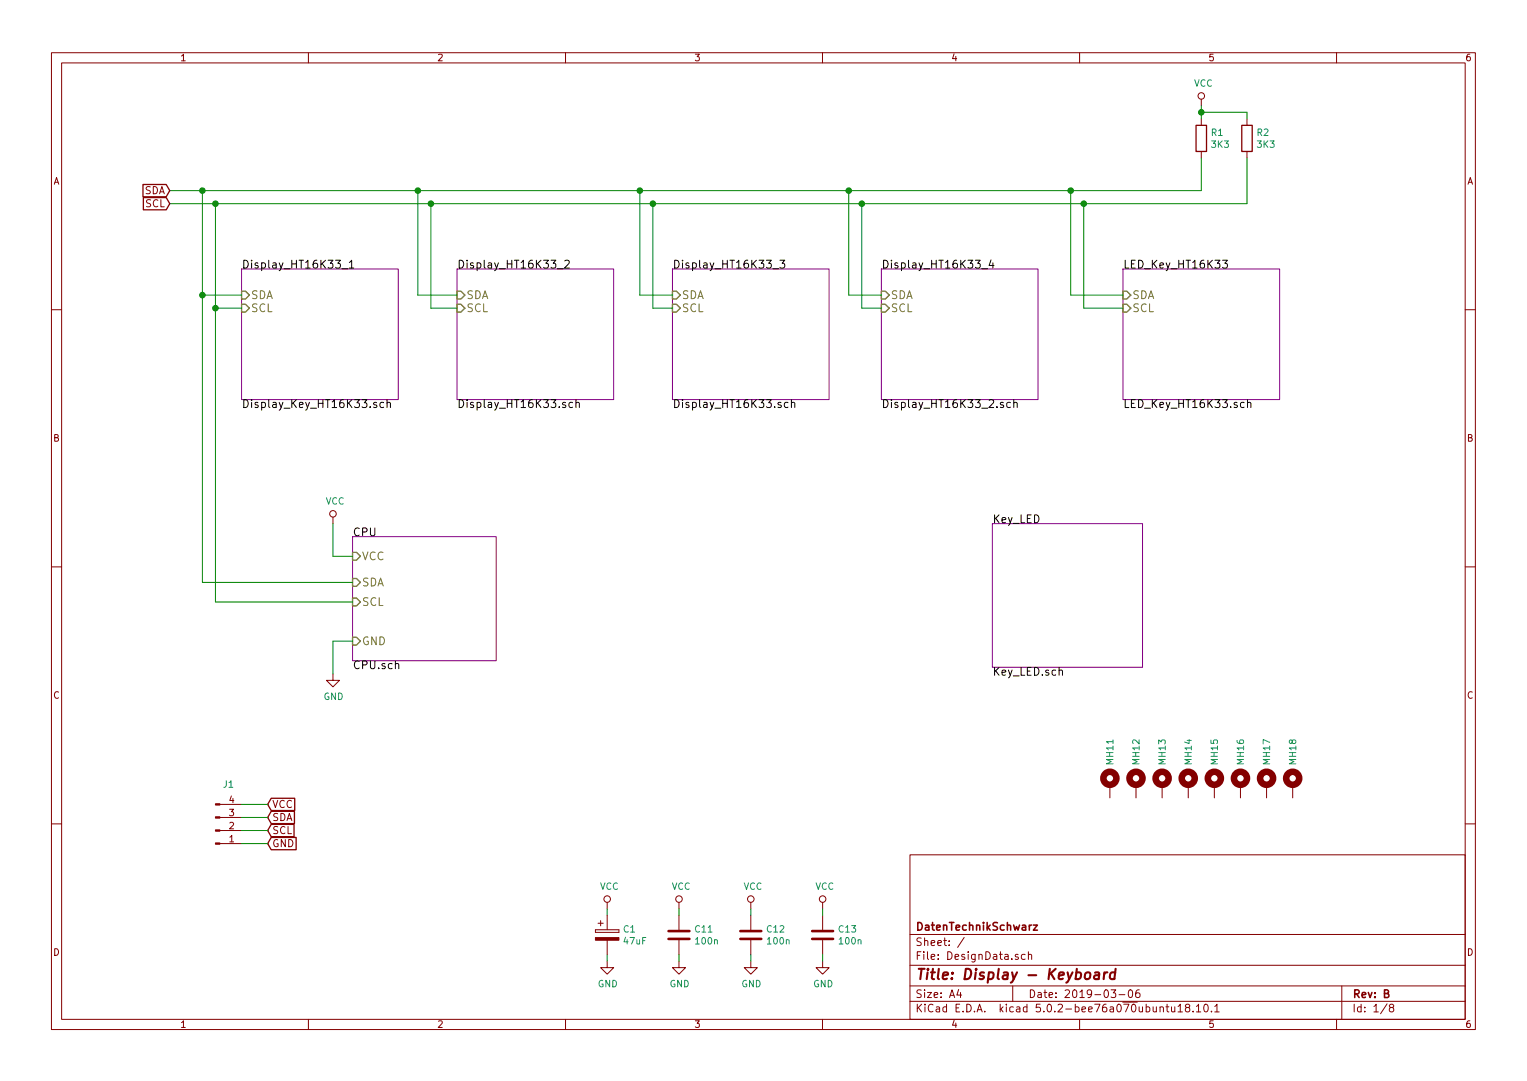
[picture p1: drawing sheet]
EESchema Schematic File Version 4
LIBS:DesignData-cache
EELAYER 26 0
EELAYER END
$Descr A4 11693 8268
encoding utf-8
Sheet 1 8
Title "Display - Keyboard"
Date "2019-03-06"
Rev "B"
Comp "DatenTechnikSchwarz"
Comment1 ""
Comment2 ""
Comment3 ""
Comment4 ""
$EndDescr
$Sheet
S 1850 2050 1200 1000
U 5BC3BED9
F0 "Display_HT16K33_1" 60
F1 "Display_Key_HT16K33.sch" 60
F2 "SDA" I L 1850 2250 60 
F3 "SCL" I L 1850 2350 60 
$EndSheet
$Sheet
S 3500 2050 1200 1000
U 5BC4EA3B
F0 "Display_HT16K33_2" 60
F1 "Display_HT16K33.sch" 60
F2 "SDA" I L 3500 2250 60 
F3 "SCL" I L 3500 2350 60 
$EndSheet
$Sheet
S 5150 2050 1200 1000
U 5BC4A85A
F0 "Display_HT16K33_3" 60
F1 "Display_HT16K33.sch" 60
F2 "SDA" I L 5150 2250 60 
F3 "SCL" I L 5150 2350 60 
$EndSheet
$Sheet
S 6750 2050 1200 1000
U 5BC4B4EE
F0 "Display_HT16K33_4" 60
F1 "Display_HT16K33_2.sch" 60
F2 "SDA" I L 6750 2250 60 
F3 "SCL" I L 6750 2350 60 
$EndSheet
Text GLabel 2050 6250 2    55   Input ~ 0
SDA
Text GLabel 2050 6350 2    55   Input ~ 0
SCL
Wire Wire Line
	1300 1450 1550 1450
Wire Wire Line
	1550 1450 1550 2250
Wire Wire Line
	1550 2250 1850 2250
Wire Wire Line
	1300 1550 1650 1550
Wire Wire Line
	1650 1550 1650 2350
Wire Wire Line
	1650 2350 1850 2350
Wire Wire Line
	1550 1450 3200 1450
Wire Wire Line
	3200 1450 3200 2250
Wire Wire Line
	3200 2250 3500 2250
Connection ~ 1550 1450
Wire Wire Line
	1650 1550 3300 1550
Wire Wire Line
	3300 1550 3300 2350
Wire Wire Line
	3300 2350 3500 2350
Connection ~ 1650 1550
Wire Wire Line
	3200 1450 4900 1450
Wire Wire Line
	4900 1450 4900 2250
Wire Wire Line
	4900 2250 5150 2250
Connection ~ 3200 1450
Wire Wire Line
	3300 1550 5000 1550
Wire Wire Line
	5000 1550 5000 2350
Wire Wire Line
	5000 2350 5150 2350
Connection ~ 3300 1550
Wire Wire Line
	4900 1450 6500 1450
Wire Wire Line
	6500 1450 6500 2250
Wire Wire Line
	6500 2250 6750 2250
Connection ~ 4900 1450
Wire Wire Line
	5000 1550 6600 1550
Wire Wire Line
	6600 1550 6600 2350
Wire Wire Line
	6600 2350 6750 2350
Connection ~ 5000 1550
$Sheet
S 8600 2050 1200 1000
U 5C865F2C
F0 "LED_Key_HT16K33" 60
F1 "LED_Key_HT16K33.sch" 60
F2 "SDA" I L 8600 2250 60 
F3 "SCL" I L 8600 2350 60 
$EndSheet
Wire Wire Line
	6500 1450 8200 1450
Wire Wire Line
	8200 1450 8200 2250
Wire Wire Line
	8200 2250 8600 2250
Connection ~ 6500 1450
Wire Wire Line
	6600 1550 8300 1550
Wire Wire Line
	8300 1550 8300 2350
Wire Wire Line
	8300 2350 8600 2350
Connection ~ 6600 1550
$Comp
L Mechanical:MountingHole_Pad MH11
U 1 1
P 8500 6000
F 0 "MH11" V 8500 6250 50  0000 C CNN
F 1 "MountingHole_Pad" H 8600 5960 50  0001 L CNN
F 2 "MountingHole:MountingHole_3.2mm_M3" H 8500 6000 50  0001 C CNN
F 3 "~" H 8500 6000 50  0001 C CNN
	1    8500 6000
	1    0    0    -1  
$EndComp
$Comp
L Mechanical:MountingHole_Pad MH12
U 1 1
P 8700 6000
F 0 "MH12" V 8700 6250 50  0000 C CNN
F 1 "MountingHole_Pad" H 8800 5960 50  0001 L CNN
F 2 "MountingHole:MountingHole_3.2mm_M3" H 8700 6000 50  0001 C CNN
F 3 "~" H 8700 6000 50  0001 C CNN
	1    8700 6000
	1    0    0    -1  
$EndComp
$Comp
L Mechanical:MountingHole_Pad MH13
U 1 1
P 8900 6000
F 0 "MH13" V 8900 6250 50  0000 C CNN
F 1 "MountingHole_Pad" H 9000 5960 50  0001 L CNN
F 2 "MountingHole:MountingHole_3.2mm_M3" H 8900 6000 50  0001 C CNN
F 3 "~" H 8900 6000 50  0001 C CNN
	1    8900 6000
	1    0    0    -1  
$EndComp
$Comp
L Mechanical:MountingHole_Pad MH14
U 1 1
P 9100 6000
F 0 "MH14" V 9100 6250 50  0000 C CNN
F 1 "MountingHole_Pad" H 9200 5960 50  0001 L CNN
F 2 "MountingHole:MountingHole_3.2mm_M3" H 9100 6000 50  0001 C CNN
F 3 "~" H 9100 6000 50  0001 C CNN
	1    9100 6000
	1    0    0    -1  
$EndComp
$Comp
L Mechanical:MountingHole_Pad MH15
U 1 1
P 9300 6000
F 0 "MH15" V 9300 6250 50  0000 C CNN
F 1 "MountingHole_Pad" H 9400 5960 50  0001 L CNN
F 2 "MountingHole:MountingHole_3.2mm_M3" H 9300 6000 50  0001 C CNN
F 3 "~" H 9300 6000 50  0001 C CNN
	1    9300 6000
	1    0    0    -1  
$EndComp
$Comp
L Mechanical:MountingHole_Pad MH16
U 1 1
P 9500 6000
F 0 "MH16" V 9500 6250 50  0000 C CNN
F 1 "MountingHole_Pad" H 9600 5960 50  0001 L CNN
F 2 "MountingHole:MountingHole_3.2mm_M3" H 9500 6000 50  0001 C CNN
F 3 "~" H 9500 6000 50  0001 C CNN
	1    9500 6000
	1    0    0    -1  
$EndComp
$Comp
L Mechanical:MountingHole_Pad MH17
U 1 1
P 9700 6000
F 0 "MH17" V 9700 6250 50  0000 C CNN
F 1 "MountingHole_Pad" H 9800 5960 50  0001 L CNN
F 2 "MountingHole:MountingHole_3.2mm_M3" H 9700 6000 50  0001 C CNN
F 3 "~" H 9700 6000 50  0001 C CNN
	1    9700 6000
	1    0    0    -1  
$EndComp
$Sheet
S 2700 4100 1100 950 
U 5C804200
F0 "CPU" 60
F1 "CPU.sch" 60
F2 "GND" I L 2700 4900 60 
F3 "SCL" I L 2700 4600 60 
F4 "SDA" I L 2700 4450 60 
F5 "VCC" I L 2700 4250 60 
$EndSheet
$Comp
L power:GND #PWR012
U 1 1
P 2550 5150
F 0 "#PWR012" H 2550 4900 50  0001 C CNN
F 1 "GND" H 2555 4977 50  0000 C CNN
F 2 "" H 2550 5150 50  0001 C CNN
F 3 "" H 2550 5150 50  0001 C CNN
	1    2550 5150
	1    0    0    -1  
$EndComp
$Comp
L power:VCC #PWR011
U 1 1
P 2550 4000
F 0 "#PWR011" H 2550 3850 50  0001 C CNN
F 1 "VCC" H 2567 4173 50  0000 C CNN
F 2 "" H 2550 4000 50  0001 C CNN
F 3 "" H 2550 4000 50  0001 C CNN
	1    2550 4000
	1    0    0    -1  
$EndComp
Wire Wire Line
	2700 4250 2550 4250
Wire Wire Line
	2550 4250 2550 4000
Wire Wire Line
	2700 4900 2550 4900
Wire Wire Line
	2550 4900 2550 5150
Wire Wire Line
	1650 2350 1650 4600
Wire Wire Line
	1650 4600 2700 4600
Connection ~ 1650 2350
Wire Wire Line
	1550 4450 1550 2250
Connection ~ 1550 2250
Wire Wire Line
	1550 4450 2700 4450
$Comp
L power:VCC #PWR013
U 1 1
P 5200 6950
F 0 "#PWR013" H 5200 6800 50  0001 C CNN
F 1 "VCC" H 5217 7123 50  0000 C CNN
F 2 "" H 5200 6950 50  0001 C CNN
F 3 "" H 5200 6950 50  0001 C CNN
	1    5200 6950
	1    0    0    -1  
$EndComp
$Comp
L power:GND #PWR014
U 1 1
P 5200 7350
F 0 "#PWR014" H 5200 7100 50  0001 C CNN
F 1 "GND" H 5205 7177 50  0000 C CNN
F 2 "" H 5200 7350 50  0001 C CNN
F 3 "" H 5200 7350 50  0001 C CNN
	1    5200 7350
	1    0    0    -1  
$EndComp
$Comp
L Device:C C11
U 1 1
P 5200 7150
F 0 "C11" H 5315 7196 50  0000 L CNN
F 1 "100n" H 5315 7105 50  0000 L CNN
F 2 "Capacitor_THT:C_Disc_D4.3mm_W1.9mm_P5.00mm" H 5238 7000 50  0001 C CNN
F 3 "~" H 5200 7150 50  0001 C CNN
	1    5200 7150
	1    0    0    -1  
$EndComp
Wire Wire Line
	5200 6950 5200 7000
Wire Wire Line
	5200 7300 5200 7350
$Comp
L power:VCC #PWR015
U 1 1
P 5750 6950
F 0 "#PWR015" H 5750 6800 50  0001 C CNN
F 1 "VCC" H 5767 7123 50  0000 C CNN
F 2 "" H 5750 6950 50  0001 C CNN
F 3 "" H 5750 6950 50  0001 C CNN
	1    5750 6950
	1    0    0    -1  
$EndComp
$Comp
L power:GND #PWR016
U 1 1
P 5750 7350
F 0 "#PWR016" H 5750 7100 50  0001 C CNN
F 1 "GND" H 5755 7177 50  0000 C CNN
F 2 "" H 5750 7350 50  0001 C CNN
F 3 "" H 5750 7350 50  0001 C CNN
	1    5750 7350
	1    0    0    -1  
$EndComp
$Comp
L Device:C C12
U 1 1
P 5750 7150
F 0 "C12" H 5865 7196 50  0000 L CNN
F 1 "100n" H 5865 7105 50  0000 L CNN
F 2 "Capacitor_THT:C_Disc_D4.3mm_W1.9mm_P5.00mm" H 5788 7000 50  0001 C CNN
F 3 "~" H 5750 7150 50  0001 C CNN
	1    5750 7150
	1    0    0    -1  
$EndComp
Wire Wire Line
	5750 6950 5750 7000
Wire Wire Line
	5750 7300 5750 7350
$Comp
L power:VCC #PWR017
U 1 1
P 6300 6950
F 0 "#PWR017" H 6300 6800 50  0001 C CNN
F 1 "VCC" H 6317 7123 50  0000 C CNN
F 2 "" H 6300 6950 50  0001 C CNN
F 3 "" H 6300 6950 50  0001 C CNN
	1    6300 6950
	1    0    0    -1  
$EndComp
$Comp
L power:GND #PWR018
U 1 1
P 6300 7350
F 0 "#PWR018" H 6300 7100 50  0001 C CNN
F 1 "GND" H 6305 7177 50  0000 C CNN
F 2 "" H 6300 7350 50  0001 C CNN
F 3 "" H 6300 7350 50  0001 C CNN
	1    6300 7350
	1    0    0    -1  
$EndComp
$Comp
L Device:C C13
U 1 1
P 6300 7150
F 0 "C13" H 6415 7196 50  0000 L CNN
F 1 "100n" H 6415 7105 50  0000 L CNN
F 2 "Capacitor_THT:C_Disc_D4.3mm_W1.9mm_P5.00mm" H 6338 7000 50  0001 C CNN
F 3 "~" H 6300 7150 50  0001 C CNN
	1    6300 7150
	1    0    0    -1  
$EndComp
Wire Wire Line
	6300 6950 6300 7000
Wire Wire Line
	6300 7300 6300 7350
$Comp
L power:VCC #PWR019
U 1 1
P 4650 6950
F 0 "#PWR019" H 4650 6800 50  0001 C CNN
F 1 "VCC" H 4667 7123 50  0000 C CNN
F 2 "" H 4650 6950 50  0001 C CNN
F 3 "" H 4650 6950 50  0001 C CNN
	1    4650 6950
	1    0    0    -1  
$EndComp
$Comp
L power:GND #PWR020
U 1 1
P 4650 7350
F 0 "#PWR020" H 4650 7100 50  0001 C CNN
F 1 "GND" H 4655 7177 50  0000 C CNN
F 2 "" H 4650 7350 50  0001 C CNN
F 3 "" H 4650 7350 50  0001 C CNN
	1    4650 7350
	1    0    0    -1  
$EndComp
Wire Wire Line
	4650 6950 4650 7000
Wire Wire Line
	4650 7300 4650 7350
$Comp
L Device:CP C1
U 1 1
P 4650 7150
F 0 "C1" H 4768 7196 50  0000 L CNN
F 1 "47uF" H 4768 7105 50  0000 L CNN
F 2 "Capacitor_THT:CP_Radial_D8.0mm_P3.50mm" H 4688 7000 50  0001 C CNN
F 3 "~" H 4650 7150 50  0001 C CNN
	1    4650 7150
	1    0    0    -1  
$EndComp
$Comp
L Device:R R1
U 1 1
P 9200 1050
F 0 "R1" H 9270 1096 50  0000 L CNN
F 1 "3K3" H 9270 1005 50  0000 L CNN
F 2 "Resistor_THT:R_Axial_DIN0207_L6.3mm_D2.5mm_P10.16mm_Horizontal" V 9130 1050 50  0001 C CNN
F 3 "~" H 9200 1050 50  0001 C CNN
	1    9200 1050
	1    0    0    -1  
$EndComp
$Comp
L Device:R R2
U 1 1
P 9550 1050
F 0 "R2" H 9620 1096 50  0000 L CNN
F 1 "3K3" H 9620 1005 50  0000 L CNN
F 2 "Resistor_THT:R_Axial_DIN0207_L6.3mm_D2.5mm_P10.16mm_Horizontal" V 9480 1050 50  0001 C CNN
F 3 "~" H 9550 1050 50  0001 C CNN
	1    9550 1050
	1    0    0    -1  
$EndComp
$Comp
L power:VCC #PWR021
U 1 1
P 9200 800
F 0 "#PWR021" H 9200 650 50  0001 C CNN
F 1 "VCC" H 9217 973 50  0000 C CNN
F 2 "" H 9200 800 50  0001 C CNN
F 3 "" H 9200 800 50  0001 C CNN
	1    9200 800 
	1    0    0    -1  
$EndComp
Wire Wire Line
	9200 900  9200 850 
Wire Wire Line
	9550 900  9550 850 
Wire Wire Line
	9550 850  9200 850 
Connection ~ 9200 850 
Wire Wire Line
	9200 850  9200 800 
Wire Wire Line
	9200 1200 9200 1450
Wire Wire Line
	9200 1450 8200 1450
Connection ~ 8200 1450
Wire Wire Line
	9550 1200 9550 1550
Wire Wire Line
	9550 1550 8300 1550
Connection ~ 8300 1550
$Sheet
S 7600 4000 1150 1100
U 5C8B9530
F0 "Key_LED" 60
F1 "Key_LED.sch" 60
$EndSheet
$Comp
L Mechanical:MountingHole_Pad MH18
U 1 1
P 9900 6000
F 0 "MH18" V 9900 6250 50  0000 C CNN
F 1 "MountingHole_Pad" H 10000 5960 50  0001 L CNN
F 2 "MountingHole:MountingHole_3.2mm_M3" H 9900 6000 50  0001 C CNN
F 3 "~" H 9900 6000 50  0001 C CNN
	1    9900 6000
	1    0    0    -1  
$EndComp
$Comp
L Connector:Conn_01x04_Male J1
U 1 1
P 1650 6350
F 0 "J1" H 1750 6000 50  0000 C CNN
F 1 "Conn_01x04_Male" H 1756 6537 50  0001 C CNN
F 2 "Connector_Molex:Molex_KK-254_AE-6410-04A_1x04_P2.54mm_Vertical" H 1650 6350 50  0001 C CNN
F 3 "~" H 1650 6350 50  0001 C CNN
	1    1650 6350
	1    0    0    1   
$EndComp
Text GLabel 2050 6150 2    55   Input ~ 0
VCC
Text GLabel 2050 6450 2    55   Input ~ 0
GND
Wire Wire Line
	1850 6150 2050 6150
Wire Wire Line
	2050 6250 1850 6250
Wire Wire Line
	1850 6350 2050 6350
Wire Wire Line
	2050 6450 1850 6450
Text GLabel 1300 1450 0    55   Input ~ 0
SDA
Text GLabel 1300 1550 0    55   Input ~ 0
SCL
$EndSCHEMATC
